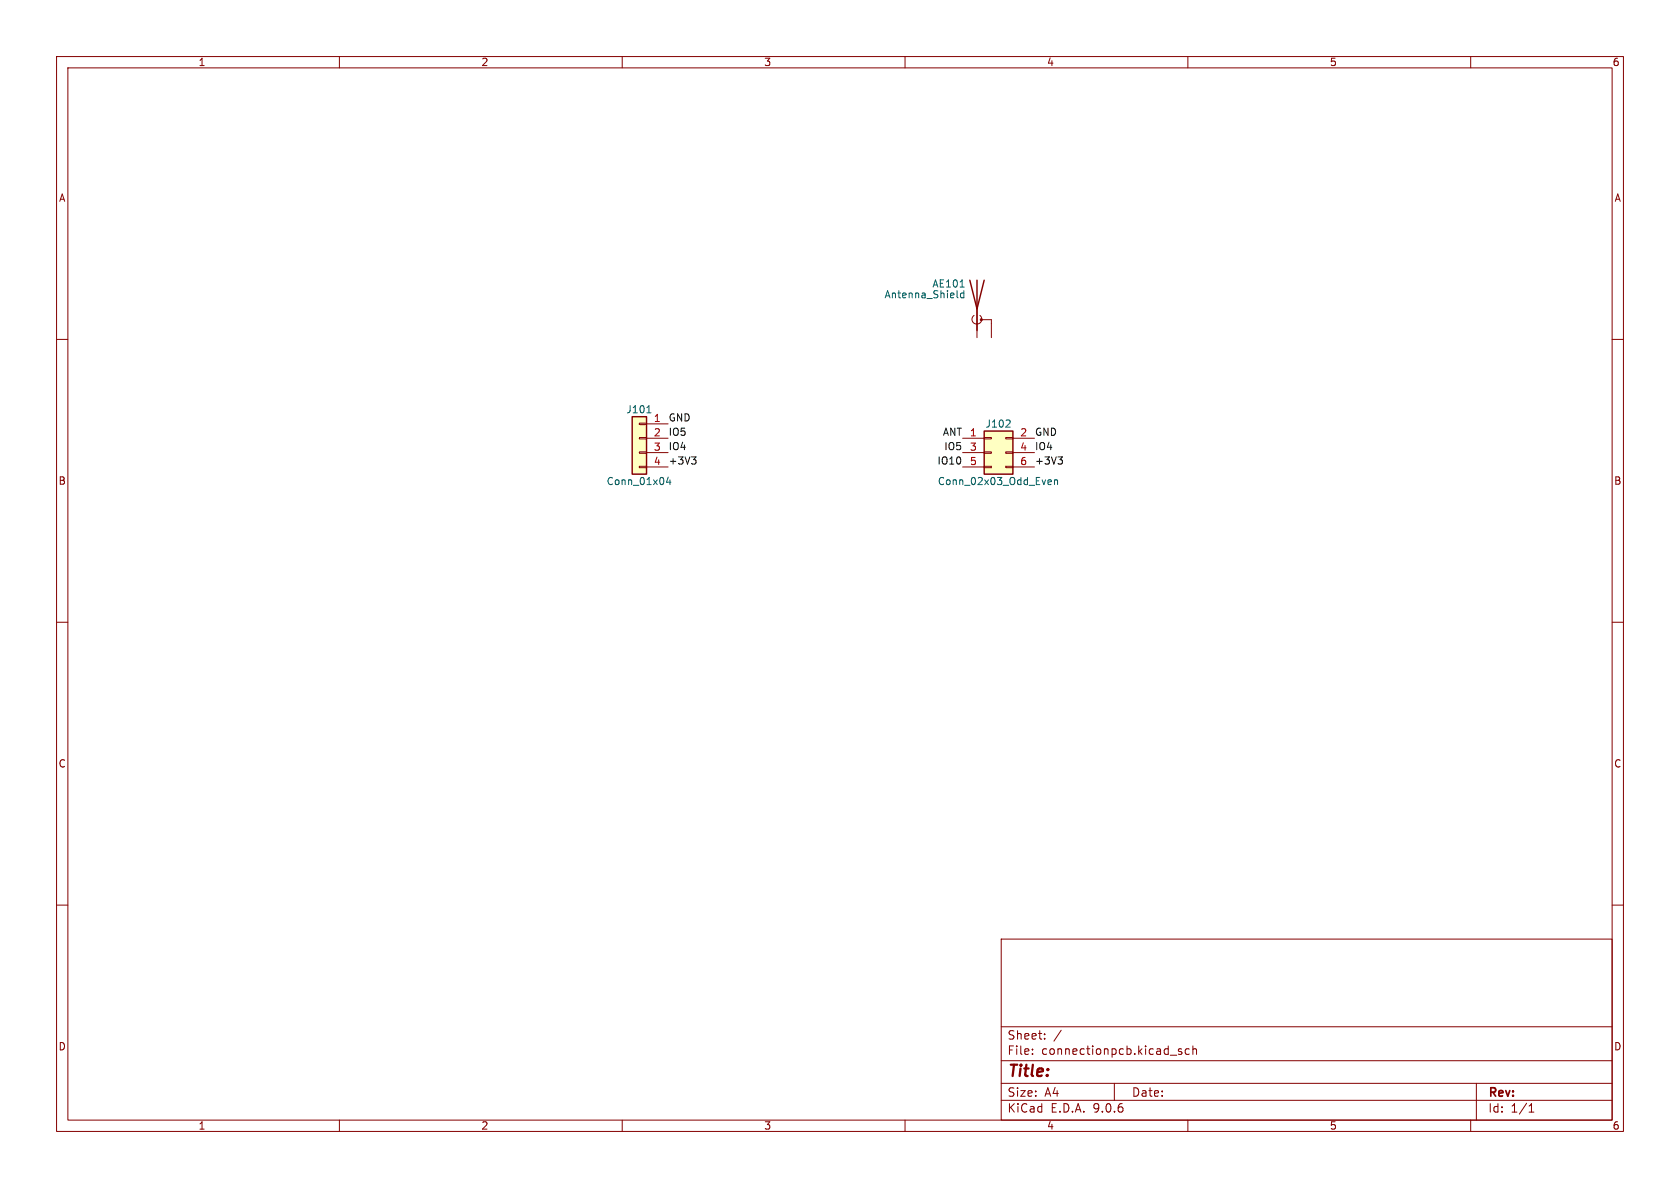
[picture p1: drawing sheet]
<svg xmlns="http://www.w3.org/2000/svg" width="297mm" height="210mm" viewBox="0 0 297 210" stroke-linecap="round" stroke-linejoin="round" font-family="sans-serif">
<g fill="none" stroke="#840000" stroke-width=".18">
<path d="M10 10h277v190h-277zM12 12h273v186h-273zM60 10v2M110 10v2M160 10v2M210 10v2M260 10v2M10 60h2M285 60h2M10 110h2M285 110h2M10 160h2"/>
<path d="M177 166h108v32h-108zM285 160h2M60 198v2M110 198v2M160 198v2M177 194.5h108M177 191.5h108M177 187.5h108M177 181.5h108M182.5 186.3v.1M182.5 185.5v.1M184.7 183.6v.1"/>
<path d="M184.7 182.8v.1M187.6 182.1l-1.3 2M197 191.5v3M206.9 186.5h1.1M208.9 185.5l-.4-.1-.2 .2 .1 .2 .5 .2v.3h-.6M210 198v2M210.2 185.5l-.4-.1-.3 .3v.4l.2 .2h.5M210.9 185.5l.2-.1 .4 .1v.9M210.9 184.9v1.5M260 198v2M261 191.5v6.5M270.3 196.6h.9"/>
<path d="M270.3 195.5l.4-.4v1.5"/>
</g>
<path d="M111.8 73.7h2.5v10.1h-2.5z" fill="#ffffc2"/>
<path d="M111.8 73.7h2.5v10.1h-2.5z" fill="none" stroke="#840000" stroke-width=".25"/>
<path d="M113 74.8h1.3v.3h-1.3zM113 77.3h1.3v.3h-1.3zM113 79.9h1.3v.2h-1.3zM114.3 74.9h3.8M114.3 77.5h3.8M113 82.4h1.3v.3h-1.3zM114.3 80h3.8M114.3 82.6h3.8" fill="none" stroke="#840000" stroke-width=".18"/>
<path d="M114.4 73h.7M118.1 84.3l-.3 .9h.8M118.4 84.8v.9" fill="none" stroke="#006464" stroke-width=".18"/>
<path d="M174 76.2h5.1v7.6h-5.1z" fill="#ffffc2"/>
<path d="M171.4 49.5l1.3 5.1 1.3-5.1M172.7 49.5v8.9M174 76.2h5.1v7.6h-5.1z" fill="none" stroke="#840000" stroke-width=".25"/>
<g fill="none" stroke="#840000" stroke-width=".18">
<path d="M172.2 55.8a.85 .85 0 0 0-.1 1.2 .85 .85 0 0 0 1.2 0 .85 .85 0 0 0-.1-1.2M172.7 54.6v5.1M173.5 56.5h1.8v3.2M170.2 77.5h3.8M174 77.3h1.3v.3h-1.3zM174 79.9h1.3v.2h-1.3zM177.8 77.3h1.3v.3h-1.3zM177.8 79.9h1.3v.2h-1.3zM179.1 77.5h3.8M170.2 80h3.8M170.2 82.6h3.8M174 82.4h1.3v.3h-1.3z"/>
<path d="M177.8 82.4h1.3v.3h-1.3zM179.1 80h3.8M179.1 82.6h3.8"/>
</g>
<path d="M169.3 52.6h.1M169.7 50.7h.8M170.4 51.4v1.2M170.4 51.9l-.4-.1-.2 .2 .1 .6h.5M178.5 74.3l.1 .2-.1 .3-.7 .7h.8M185.5 84.8l.3 .1 .1 .2-.6 .1M185.8 85.6l-.3 .1M186.4 84.9l.2-.1 .3 .1 .1 .8M186.4 84.8v.9" fill="none" stroke="#006464" stroke-width=".18"/>
<circle cx="173.5" cy="56.5" r=".18" fill="#840000" stroke="#840000" stroke-width=".18"/>
<path d="M122.3 80.8h.7l-.4 .5M122.8 81.3l.2 .2v.3l-.2 .2M187 80.8h.8l-.4 .5M187.6 81.3l.2 .2v.3l-.2 .2" fill="none" stroke="#0f0f0f" stroke-width=".18"/>
<text font-size="2.8" fill="#840000" x="178" y="190.9">Title:</text>
<g font-size="2.1" fill="#840000">
<text x="178" y="184">Sheet:</text>
<text x="178" y="186.7">File:</text>
<text x="184.1" y="186.7">connectionpcb.kicad_sch</text>
<text x="178" y="196.9">KiCad</text>
<text x="178" y="194.1">Size:</text>
<text x="184.7" y="194.1">A4</text>
<text x="185.7" y="196.9">E.D.A.</text>
<text x="193.3" y="196.9">9.0.6</text>
<text x="200" y="194.1">Date:</text>
<text x="263" y="194.3">Rev:</text>
<text x="263" y="196.9">Id:</text>
<text x="267.1" y="196.9">1/1</text>
</g>
<g font-size="1.8" fill="#840000">
<text x="35" y="11.9">1</text>
<text x="85" y="11.9">2</text>
<text x="135" y="11.9">3</text>
<text x="185" y="11.9">4</text>
<text x="235" y="11.9">5</text>
<text x="285" y="11.9">6</text>
<text x="10.3" y="35.9">A</text>
<text x="285.3" y="35.9">A</text>
<text x="10.3" y="85.9">B</text>
<text x="285.3" y="85.9">B</text>
<text x="10.3" y="135.9">C</text>
<text x="285.3" y="135.9">C</text>
<text x="10.3" y="185.9">D</text>
<text x="285.3" y="185.9">D</text>
<text x="35" y="199.9">1</text>
<text x="85" y="199.9">2</text>
<text x="135" y="199.9">3</text>
<text x="185" y="199.9">4</text>
<text x="235" y="199.9">5</text>
<text x="285" y="199.9">6</text>
</g>
<g font-size="1.8" fill="#006464">
<text x="156.3" y="52.9">Antenna_Shield</text>
<text x="164.7" y="51">AE101</text>
<text x="110.6" y="73.3">J101</text>
<text x="174.1" y="75.8">J102</text>
<text x="107.2" y="86">Conn_01x04</text>
<text x="165.7" y="86">Conn_02x03_Odd_Even</text>
</g>
<g font-size="1.8" fill="#a90000">
<text x="115.5" y="74.7">1</text>
<text x="115.5" y="77.2">2</text>
<text x="171.4" y="77.2">1</text>
<text x="180.3" y="77.2">2</text>
<text x="115.5" y="79.8">3</text>
<text x="115.5" y="82.3">4</text>
<text x="171.4" y="79.8">3</text>
<text x="171.4" y="82.3">5</text>
<text x="180.3" y="79.8">4</text>
<text x="180.3" y="82.3">6</text>
</g>
<g font-size="1.8" fill="#0f0f0f">
<text x="118.1" y="74.6">GND</text>
<text x="118.1" y="77.1">IO5</text>
<text x="166.6" y="77.1">ANT</text>
<text x="182.9" y="77.1">GND</text>
<text x="118.1" y="82.2">+3V3</text>
<text x="118.1" y="79.7">IO4</text>
<text x="165.6" y="82.2">IO10</text>
<text x="166.8" y="79.7">IO5</text>
<text x="182.9" y="79.7">IO4</text>
<text x="182.9" y="82.2">+3V3</text>
</g>
</svg>
